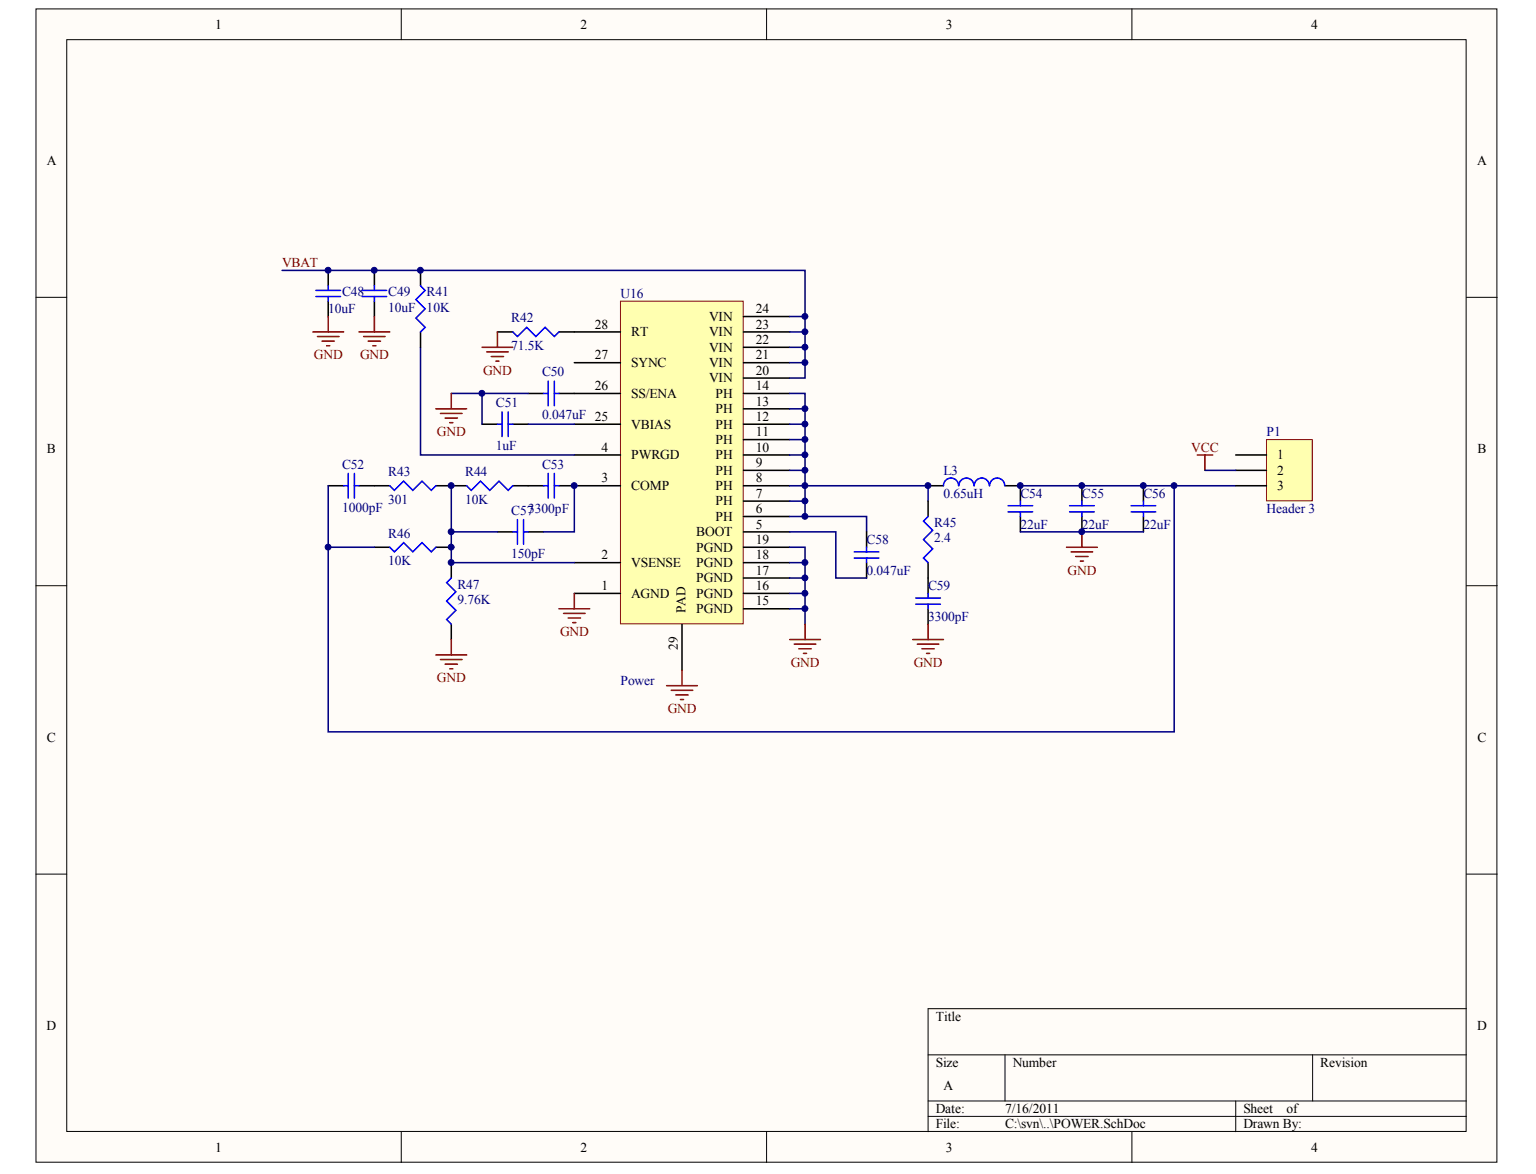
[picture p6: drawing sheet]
<svg xmlns="http://www.w3.org/2000/svg" width="271mm" height="207mm" viewBox="0 0 271 207" stroke-linecap="round" stroke-linejoin="round" font-family="sans-serif">
<g fill="#fffcf8" stroke="#000" stroke-width=".18">
<path d="M6.3 1.6h257.7v203.4h-257.7z"/>
<path d="M11.8 7h246.8v192.6h-246.8z"/>
</g>
<g fill="none" stroke="#000" stroke-width=".18">
<path d="M70.8 1.6v5.4M135.2 1.6v5.4M199.7 1.6v5.4M6.3 52.4h5.5M258.7 52.4h5.4M6.3 103.3h5.5M258.7 103.3h5.4M6.3 154.2h5.5M258.7 154.2h5.4M258.7 177.9h-95v21.7M70.8 199.6v5.5M135.2 199.6v5.5"/>
<path d="M163.7 186.1h95M163.7 194.2h95M163.7 196.9h95M177.3 186.1v8.1M199.7 199.6v5.5M218 194.2v5.4M231.5 186.1v8.1"/>
</g>
<path d="M109.4 53.1h21.7v56.9h-21.7z" fill="#ffffb0" stroke="#800000" stroke-width=".18"/>
<g fill="none" stroke="#000" stroke-width=".27">
<path d="M101.3 58.5h8.1M131.1 55.8h8.2M131.1 58.5h8.2M101.3 74.8h8.1M101.3 69.4h8.1M101.3 64h8.1M131.1 77.5h8.2M131.1 74.8h8.2M131.1 72.1h8.2M131.1 69.4h8.2M131.1 66.7h8.2M131.1 64h8.2"/>
<path d="M131.1 61.3h8.2M101.3 80.3h8.1M101.3 85.7h8.1M101.3 99.2h8.1M131.1 80.3h8.2M131.1 83h8.2M131.1 85.7h8.2M131.1 88.4h8.2M131.1 91.1h8.2M131.1 93.8h8.2M131.1 96.5h8.2M131.1 99.2h8.2"/>
<path d="M152.9 93.8v2.7M152.9 99.2v2.8M163.7 85.7h2.7M163.7 88.4v2.7M163.7 99.2v5.5M177.3 85.7h2.7v2.7M180 91.1v2.7M190.8 85.7v2.7M190.8 91.1v2.7M201.7 85.7v2.7M201.7 91.1v2.7M101.3 104.7h8.1"/>
<path d="M120.3 110.1v8.1M131.1 102h8.2M131.1 104.7h8.2M131.1 107.4h8.2M163.7 107.4v2.7"/>
</g>
<g fill="none" stroke="#000080" stroke-width=".27">
<path d="M139.3 58.5h2.7v2.8M139.3 55.8h2.7v2.7M139.3 64h2.7v2.7h-2.7M139.3 61.3h2.7v2.7M139.3 69.4h2.7v2.7h-2.7M142 72.1v2.7h-2.7M142 74.8v2.7h-2.7M142 77.5v2.8h-2.7M139.3 96.5h2.7v2.7h-2.7M139.3 93.8h8.1v8.2h5.5M139.3 88.4h2.7v-2.7h21.7v2.7M142 80.3v2.7h-2.7"/>
<path d="M142 83v2.7h-2.7M142 88.4v2.7h-2.7M142 91.1h10.9v2.7M142 99.2v2.8h-2.7M180 85.7h27.1v43.4h-149.2v-32.6M180 93.8h21.7M207.1 85.7h10.9M142 102v2.7h-2.7M142 104.7v2.7h-2.7M142 107.4v2.7"/>
</g>
<g fill="none" stroke="#800000" stroke-width=".27">
<path d="M188.1 96.5h5.4M188.9 97.3h3.8M189.8 98.2h2.1M190.6 99h.5M190.8 93.8v2.7M211.2 80.3h2.7M212.5 80.3v2.7M98.6 107.4h5.4M99.4 108.2h3.8M100.2 109h2.2M101 109.8h.6M101.3 104.7v2.7"/>
<path d="M120.3 118.2v2.7M139.3 112.8h5.4M140.1 113.6h3.8M140.9 114.4h2.2M141.7 115.3h.6M142 110.1v2.7M161 112.8h5.4M161.8 113.6h3.8M162.6 114.4h2.2M163.4 115.3h.6M163.7 110.1v2.7M117.6 120.9h5.4"/>
<path d="M118.4 121.8h3.8M119.2 122.6h2.2M120 123.4h.6"/>
</g>
<g fill="none" stroke="#00f" stroke-width=".27">
<path d="M150.7 97.3h4.3M150.7 98.4h4.3M152.9 96.5v.8M152.9 98.4v.8M163.7 91.1l-.8 .8 1.6 1.6-1.6 1.7 1.6 1.6-1.6 1.6 .8 .8M169.1 85.7a1.33 1.33 0 0 0-1.4-1.4 1.33 1.33 0 0 0-1.3 1.4M171.8 85.7a1.33 1.33 0 0 0-1.3-1.4 1.33 1.33 0 0 0-1.4 1.4M174.5 85.7a1.33 1.33 0 0 0-1.3-1.4 1.33 1.33 0 0 0-1.4 1.4M177.2 85.7a1.33 1.33 0 0 0-1.3-1.4 1.33 1.33 0 0 0-1.3 1.4M177.8 89.2h4.4M177.8 90.3h4.4M180 88.4v.8"/>
<path d="M180 90.3v.8M188.7 89.2h4.3M188.7 90.3h4.3M190.8 88.4v.8M190.8 90.3v.8M199.5 89.2h4.4M199.5 90.3h4.4M201.7 88.4v.8M201.7 90.3v.8M161.5 105.5h4.4M161.5 106.6h4.4M163.7 104.7v.8"/>
<path d="M163.7 106.6v.8"/>
</g>
<path d="M223.4 77.5h8.1v10.8h-8.1z" fill="#ffffb0" stroke="#800000" stroke-width=".18"/>
<g fill="none" stroke="#000" stroke-width=".27">
<path d="M57.9 47.7v2.7M57.9 53.1v2.7M66 47.7v2.7M66 53.1v2.7M74.2 47.7v2.7M74.2 58.5v2.8M87.7 58.5h2.8M98.6 58.5h2.7M85 74.8h2.7M90.5 74.8h2.7M93.2 69.4h2.7M98.6 69.4h2.7"/>
<path d="M57.9 85.7h2.7M63.3 85.7h5.4M66 96.5h2.7M76.9 85.7h5.4M76.9 96.5h2.7M79.6 99.2v2.8M87.7 93.8h2.8M90.5 85.7h5.4M93.2 93.8h2.7M98.6 85.7h2.7M218 80.3h5.4M218 83h5.4"/>
<path d="M218 85.7h5.4M79.6 110.1v2.7"/>
</g>
<path d="M49.8 47.7h92.2v8.1M74.2 61.3v19h27.1M79.6 69.4h13.6M85 69.4v5.4M93.2 74.8h8.1M57.9 85.7v10.8h8.1M79.6 85.7v8.1h8.1M79.6 93.8v5.4h21.7M101.3 85.7v8.1h-5.4M212.5 83h5.5" fill="none" stroke="#000080" stroke-width=".27"/>
<g fill="none" stroke="#00f" stroke-width=".27">
<path d="M55.7 52.3h4.4M55.7 51.2h4.4M57.9 50.4v.8M57.9 52.3v.8M63.9 52.3h4.3M63.9 51.2h4.3M66 50.4v.8M66 52.3v.8M74.2 50.4l.8 .8-1.6 1.6 1.6 1.7-1.6 1.6 1.6 1.6-.8 .8M90.5 58.5l.8 .9 1.6-1.7 1.6 1.7 1.6-1.7 1.7 1.7 .8-.9M87.7 74.8h.9M88.6 72.7v4.3"/>
<path d="M89.6 72.7v4.3M89.6 74.8h.9M95.9 69.4h.8M96.7 67.2v4.4M97.8 67.2v4.4M97.8 69.4h.8M60.6 85.7h.8M61.4 83.5v4.3M62.5 85.7h.8M62.5 83.5v4.3M68.7 96.5l.9 .8 1.6-1.6 1.6 1.6 1.6-1.6 1.7 1.6 .8-.8M68.7 85.7l.9 .8 1.6-1.6 1.6 1.6 1.6-1.6 1.7 1.6 .8-.8"/>
<path d="M82.3 85.7l.8 .8 1.7-1.6 1.6 1.6 1.6-1.6 1.6 1.6 .9-.8M90.5 93.8h.8M91.3 91.6v4.4M92.4 91.6v4.4M92.4 93.8h.8M95.9 85.7h.8M96.7 83.5v4.3M97.8 83.5v4.3M97.8 85.7h.8M79.6 102l-.8 .8 1.6 1.6-1.6 1.6 1.6 1.7-1.6 1.6 .8 .8"/>
</g>
<g fill="none" stroke="#800000" stroke-width=".27">
<path d="M55.2 58.5h5.4M56 59.4h3.8M57.9 55.8v2.7M63.3 58.5h5.4M64.1 59.4h3.8M66 55.8v2.7M87.7 58.5v2.8M56.8 60.2h2.2M57.6 61h.6M64.9 60.2h2.2M65.8 61h.5M76.9 72.1h5.4"/>
<path d="M77.7 72.9h3.8M78.5 73.7h2.2M79.3 74.6h.6M79.6 69.4v2.7M85 61.3h5.5M85.8 62.1h3.8M86.7 62.9h2.1M87.5 63.7h.5M76.9 115.5h5.4M77.7 116.3h3.8M78.5 117.2h2.2M79.3 118h.6"/>
<path d="M79.6 112.8v2.7"/>
</g>
<g fill="#000080" stroke="#000080" stroke-width=".18">
<circle cx="57.9" cy="96.5" r=".52"/>
<circle cx="57.9" cy="47.7" r=".52"/>
<circle cx="66" cy="47.7" r=".52"/>
<circle cx="74.1" cy="47.7" r=".52"/>
<circle cx="79.6" cy="99.2" r=".52"/>
<circle cx="79.6" cy="96.5" r=".52"/>
<circle cx="79.6" cy="93.8" r=".52"/>
<circle cx="79.6" cy="85.7" r=".52"/>
<circle cx="85" cy="69.4" r=".52"/>
<circle cx="101.3" cy="85.7" r=".52"/>
<circle cx="142" cy="107.4" r=".52"/>
<circle cx="142" cy="104.6" r=".52"/>
<circle cx="142" cy="101.9" r=".52"/>
<circle cx="142" cy="99.2" r=".52"/>
<circle cx="142" cy="91.1" r=".52"/>
<circle cx="142" cy="88.4" r=".52"/>
<circle cx="142" cy="85.7" r=".52"/>
<circle cx="142" cy="82.9" r=".52"/>
<circle cx="142" cy="80.2" r=".52"/>
<circle cx="142" cy="77.5" r=".52"/>
<circle cx="142" cy="74.8" r=".52"/>
<circle cx="142" cy="72.1" r=".52"/>
<circle cx="142" cy="63.9" r=".52"/>
<circle cx="142" cy="61.2" r=".52"/>
<circle cx="142" cy="58.5" r=".52"/>
<circle cx="142" cy="55.8" r=".52"/>
<circle cx="163.7" cy="85.7" r=".52"/>
<circle cx="180" cy="85.7" r=".52"/>
<circle cx="190.8" cy="93.8" r=".52"/>
<circle cx="190.8" cy="85.7" r=".52"/>
<circle cx="201.7" cy="85.7" r=".52"/>
<circle cx="207.1" cy="85.7" r=".52"/>
</g>
<g font-size="2.4">
<text x="38" y="5.1">1</text>
<text x="102.4" y="5.1">2</text>
<text x="166.9" y="5.1">3</text>
<text x="231.3" y="5.1">4</text>
<text x="8.2" y="29.1">A</text>
<text x="260.6" y="29.1">A</text>
<text x="104.9" y="58">28</text>
<text x="111.3" y="59.3">RT</text>
<text x="125.1" y="56.6">VIN</text>
<text x="125.1" y="59.3">VIN</text>
<text x="133.3" y="55.2">24</text>
<text x="133.3" y="58">23</text>
<text x="104.9" y="63.4">27</text>
<text x="111.3" y="64.7">SYNC</text>
<text x="125.1" y="64.7">VIN</text>
<text x="125.1" y="62">VIN</text>
<text x="133.3" y="63.4">21</text>
<text x="133.3" y="60.7">22</text>
<text x="104.9" y="68.8">26</text>
<text x="111.3" y="70.2">SS/ENA</text>
<text x="125.1" y="67.5">VIN</text>
<text x="126.2" y="70.2">PH</text>
<text x="133.3" y="71.5">13</text>
<text x="133.3" y="68.8">14</text>
<text x="133.3" y="66.1">20</text>
<text x="111.3" y="75.6">VBIAS</text>
<text x="126.2" y="75.6">PH</text>
<text x="126.2" y="72.9">PH</text>
<text x="133.3" y="77">11</text>
<text x="133.3" y="74.2">12</text>
<text x="8.3" y="80">B</text>
<text x="106.1" y="79.7">4</text>
<text x="111.3" y="81">PWRGD</text>
<text x="126.2" y="81">PH</text>
<text x="126.2" y="83.7">PH</text>
<text x="126.2" y="78.3">PH</text>
<text x="133.3" y="79.7">10</text>
<text x="133.3" y="82.4">9</text>
<text x="225.3" y="81">1</text>
<text x="225.3" y="83.7">2</text>
<text x="260.6" y="80">B</text>
<text x="106.1" y="85.1">3</text>
<text x="111.3" y="86.4">COMP</text>
<text x="126.2" y="86.4">PH</text>
<text x="126.2" y="89.2">PH</text>
<text x="133.3" y="85.1">8</text>
<text x="133.3" y="87.8">7</text>
<text x="225.3" y="86.4">3</text>
<text x="122.8" y="94.6">BOOT</text>
<text x="126.2" y="91.9">PH</text>
<text x="133.3" y="90.5">6</text>
<text x="133.3" y="93.2">5</text>
<text x="133.3" y="95.9">19</text>
<text x="106.1" y="98.7">2</text>
<text x="111.3" y="100">VSENSE</text>
<text x="122.8" y="97.3">PGND</text>
<text x="122.8" y="100">PGND</text>
<text x="133.3" y="98.7">18</text>
<text x="133.3" y="101.4">17</text>
<text x="106.1" y="104.1">1</text>
<text x="111.3" y="105.4">AGND</text>
<text x="122.8" y="102.7">PGND</text>
<text x="122.8" y="105.4">PGND</text>
<text x="133.3" y="104.1">16</text>
<text x="133.3" y="106.8">15</text>
<text x="120.9" y="108.2" transform="rotate(-90 120.9 108.2)">PAD</text>
<text x="122.8" y="108.2">PGND</text>
<text x="119.6" y="114.7" transform="rotate(-90 119.6 114.7)">29</text>
<text x="8.3" y="130.9">C</text>
<text x="260.6" y="130.9">C</text>
<text x="8.2" y="181.7">D</text>
<text x="165.1" y="180.1">Title</text>
<text x="260.5" y="181.7">D</text>
<text x="165.1" y="188.2">Size</text>
<text x="178.6" y="188.2">Number</text>
<text x="232.9" y="188.2">Revision</text>
<text x="165.1" y="196.3">Date:</text>
<text x="166.4" y="192.3">A</text>
<text x="177.3" y="196.3">7/16/2011</text>
<text x="219.3" y="196.3">Sheet</text>
<text x="226.9" y="196.3">of</text>
<text x="38" y="203.1">1</text>
<text x="102.4" y="203.1">2</text>
<text x="165.1" y="199">File:</text>
<text x="166.9" y="203.1">3</text>
<text x="177.3" y="199">C:\svn\..\POWER.SchDoc</text>
<text x="219.3" y="199">Drawn By:</text>
<text x="231.3" y="203.1">4</text>
</g>
<g font-size="2.4" fill="#800000">
<text x="49.8" y="47.1">VBAT</text>
<text x="55.4" y="63.4">GND</text>
<text x="63.5" y="63.4">GND</text>
<text x="85.2" y="66.1">GND</text>
<text x="77.1" y="77">GND</text>
<text x="210.1" y="79.7">VCC</text>
<text x="188.3" y="101.4">GND</text>
<text x="98.8" y="112.2">GND</text>
<text x="139.5" y="117.6">GND</text>
<text x="161.2" y="117.6">GND</text>
<text x="77.1" y="120.4">GND</text>
<text x="117.8" y="125.8">GND</text>
</g>
<g font-size="2.4" fill="#000080">
<text x="60.3" y="52.3">C48</text>
<text x="68.5" y="52.3">C49</text>
<text x="75.3" y="52.3">R41</text>
<text x="109.4" y="52.5">U16</text>
<text x="57.9" y="55.2">10uF</text>
<text x="68.5" y="55">10uF</text>
<text x="75.3" y="55">10K</text>
<text x="90.2" y="56.9">R42</text>
<text x="90.2" y="61.8">71.5K</text>
<text x="87.5" y="71.8">C51</text>
<text x="95.6" y="66.4">C50</text>
<text x="95.6" y="74">0.047uF 25</text>
<text x="223.4" y="77">P1</text>
<text x="60.3" y="82.7">C52</text>
<text x="87.5" y="79.4">1uF</text>
<text x="95.6" y="82.7">C53</text>
<text x="166.4" y="83.7">L3</text>
<text x="68.5" y="88.9">301</text>
<text x="68.5" y="84">R43</text>
<text x="82" y="88.9">10K</text>
<text x="82" y="84">R44</text>
<text x="166.4" y="87.8">0.65uH</text>
<text x="180" y="87.8">C54</text>
<text x="190.8" y="87.8">C55</text>
<text x="201.7" y="87.8">C56</text>
<text x="60.3" y="90.2">1000pF</text>
<text x="68.5" y="94.9">R46</text>
<text x="90.2" y="90.8">C573300pF</text>
<text x="152.9" y="95.9">C58</text>
<text x="164.8" y="95.7">2.4</text>
<text x="164.8" y="93">R45</text>
<text x="180" y="93.2">22uF</text>
<text x="190.8" y="93.2">22uF</text>
<text x="201.7" y="93.2">22uF</text>
<text x="223.4" y="90.5">Header 3</text>
<text x="68.5" y="99.7">10K</text>
<text x="90.2" y="98.4">150pF</text>
<text x="152.9" y="101.4">0.047uF</text>
<text x="80.7" y="106.5">9.76K</text>
<text x="80.7" y="103.8">R47</text>
<text x="163.7" y="104.1">C59</text>
<text x="163.7" y="109.5">3300pF</text>
<text x="109.4" y="120.9">Power</text>
</g>
</svg>
